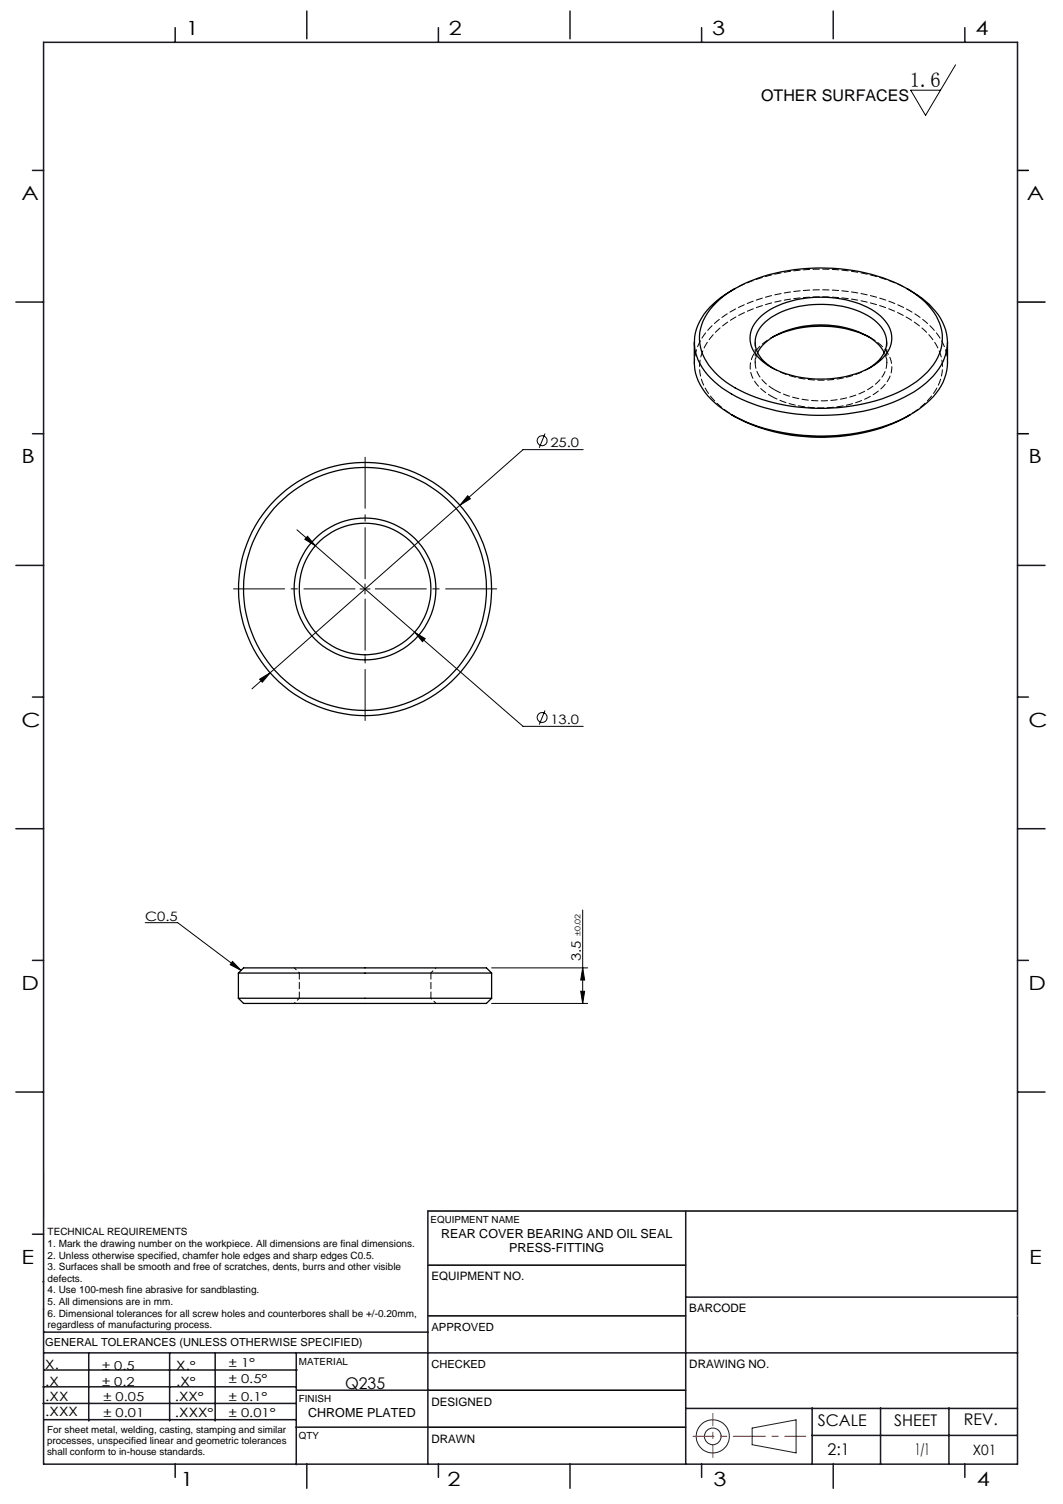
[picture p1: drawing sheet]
<svg xmlns="http://www.w3.org/2000/svg" width="210mm" height="297mm" viewBox="0 0 210 297" stroke-linecap="round" stroke-linejoin="round" font-family="sans-serif">
<g fill="none" stroke="#191924" stroke-width=".2">
<path d="M8.6 231.2v9.4M148.6 282l8.7-1.6v6.5l-8.7-1.6z"/>
<circle cx="140.8" cy="283.7" r="3.3"/>
<circle cx="140.8" cy="283.7" r="1.64"/>
</g>
<path d="M201 33.7h2.2M201 59.7h5.4M201 85.7h2.2M84.5 239.1h116.5M84.6 259.9h50.9M84.6 249.8h50.9M84.6 274.5h50.9M84.5 281.8h51" fill="none" stroke="#000" stroke-width=".3"/>
<path d="M136.9 283.6h22.3" fill="none" stroke="#f00" stroke-width=".2" stroke-dasharray="6.3 1.3 1.3 1.3" stroke-dashoffset="2.2"/>
<path d="M140.8 287.8v-8.7" fill="none" stroke="#f00" stroke-width=".2" stroke-dasharray="6.3 1.3 1.3 1.3" stroke-dashoffset="3.9"/>
<g fill="none" stroke="#191924" stroke-width=".3">
<path d="M8.6 8.4h192.4v280.7h-192.4zM34.6 5.5v2.9M60.6 2.2v5.5M86.6 5.5v2.9M112.6 2.2v5.5M138.6 5.5v2.9M164.6 2.2v5.5M190.6 5.5v2.9M6.4 33.7h2.2M3.1 59.7h5.5M6.4 85.7h2.2M3.1 111.7h5.5"/>
<path d="M201 111.7h5.4M6.4 137.7h2.2M201 137.7h2.2M3.1 163.7h5.5M201 163.7h5.4M6.4 189.6h2.2M201 189.6h2.2M3.1 215.6h5.5M201 215.6h5.4M84.5 239.1v50M135.5 239.1v50M6.4 243.7h2.2"/>
<path d="M8.5 253.1h.1M8.6 258.5h.1M135.5 256.1h65.5M8.5 277.1h49.9M8.5 273.9h49.9M8.6 267.2h192.4M8.6 263.1h75.9M8.8 270.5h49.9M17.5 267.2v13.4M33.5 267.2v13.4M42.5 267.2v13.4M58.5 267.2v22"/>
<path d="M58.6 274.5h26M135.5 278.1h65.5M160.4 278v11.1M174 278v11.1M187.5 278v11.1M8.8 280.3h49.7M34.6 289.1v2.6M58.5 281.8h26M60.6 289.1v4.8M86.6 289.1v2.6M112.6 289.1v4.8M138.6 289.1v2.6"/>
<path d="M160.4 283.5h40.5M164.6 289.1v4.8M190.6 289.1v2.6"/>
</g>
<path d="M201 259.9h.1" fill="none" stroke="#c0c0c0" stroke-width=".2"/>
<g fill="none" stroke="#000" stroke-width=".2">
<path d="M188.8 12.8l-6 10-2.9-5h5.9M90.9 99.8l-41.1 36.2M92.4 97.9l.5 .6-2 1.3zM107.7 85.6l-1.2 2.8M115.2 88.8h-11.9l-12.4 11M58.7 104.6l3.6 3.2M60.7 105.9l1.6 1.9-2.1-1.3zM62.3 107.8l41 35.6h11.9M71.1 116.3h2M72.1 115.3v2M51.3 134.1l2.1-1.2-1.6 1.8zM81.9 124.8l2.1 1.3-.5 .6z"/>
<path d="M107.7 140.3l-1.2 2.8M115.1 179.7v18.5M28.7 182.2h6.4l12.5 9.4M45.9 189.9l1.7 1.7-2.1-1.1zM97.1 191.1h19M97.1 198.2h19M114.7 195.8h.8l-.4 2.4zM115.1 191.1l.4 2.4h-.8z"/>
<circle cx="107.1" cy="87" r=".99"/>
<circle cx="107.1" cy="141.7" r=".98"/>
</g>
<path d="M70.1 116.3h-24M72.1 114.3v-24M72.1 118.3v24M74.1 116.3h24" fill="none" stroke="#000" stroke-width=".2" stroke-dasharray="15.2 1.3 1.3 1.3" stroke-dashoffset="5.1"/>
<g fill="#000">
<path d="M45.9 189.9l1.7 1.7-2.1-1.1zM51.3 134.1l.5 .6 1.6-1.8zM92.4 97.9l-1.5 1.9 2-1.3zM60.7 105.9l-.5 .6 2.1 1.3zM81.9 124.8l1.6 1.9 .5-.6z"/>
<path d="M115.1 191.1l.4 2.4h-.8zM114.7 195.8h.8l-.4 2.4z"/>
</g>
<g fill="none" stroke="#000" stroke-width=".25">
<path d="M141.4 59.8a25.9 25.9 0 0 1 14.1-6.3 37.5 37.5 0 0 1 23.2 3.2 13.7 13.7 0 0 1 7.2 7.9 9 9 0 0 1-2.6 8.8 25.4 25.4 0 0 1-13.9 6.6 37.1 37.1 0 0 1-24.2-3.4 13.4 13.4 0 0 1-6.8-8 9.2 9.2 0 0 1 3-8.8zM145.2 57a16.1 16.1 0 0 0-7.3 7.2 9.1 9.1 0 0 0 1.9 9.8 25 25 0 0 0 13.7 7.1 39.2 39.2 0 0 0 26.1-3.2 13.9 13.9 0 0 0 7.3-8.1 9.3 9.3 0 0 0-2.7-9l-2.1-2-3-1.8M137.2 67.6v4.1a11.4 11.4 0 0 0 5.5 9l1.8 1.2M149.6 69.6a10.9 10.9 0 0 1 7.4-4.8 20.1 20.1 0 0 1 15 2l1.7 1.4 1 1.4M149.9 62.9a17.2 17.2 0 0 1 12.3-4.2 18.3 18.3 0 0 1 11.8 3.7 5.4 5.4 0 0 1 0 8.8 18.7 18.7 0 0 1-12.8 3.7 16.9 16.9 0 0 1-11.3-4.2 5.2 5.2 0 0 1 0-7.8zM152.6 72.7a6.3 6.3 0 0 1-3.4-5.4 6.5 6.5 0 0 1 3.8-5 20.2 20.2 0 0 1 19 .4 5.8 5.8 0 0 1 3.1 5.7 6.7 6.7 0 0 1-3.4 4.3M152.6 66.6a22.2 22.2 0 0 1 19.1 0M187.2 67.6v4.1a11 11 0 0 1-5 8.6 33 33 0 0 1-19.5 5.8 37 37 0 0 1-18.2-4.2M144.5 81.9a37 37 0 0 0 27.4 3.3 28.1 28.1 0 0 0 7.9-3.3M47.1 197.1h50M47.1 197.1l1 1.1h48l1-1.1M47.1 192.2l1-1.1h48l1 1.1"/>
<path d="M47.1 192.2h50M47.1 192.2v4.9M97.1 192.2v4.9"/>
<circle cx="72.1" cy="116.3" r="13"/>
<circle cx="72.1" cy="116.3" r="25"/>
<circle cx="72.1" cy="116.3" r="24"/>
<circle cx="72.1" cy="116.3" r="14"/>
</g>
<path d="M152.7 66.6a7.3 7.3 0 0 0-4.5 5.9 6.9 6.9 0 0 0 4.1 5.7M58.1 191.1l1 1M59.1 197.1l-1 1M85.1 192.1l1-1M86.1 198.1l-1-1" fill="none" stroke="#000" stroke-width=".2" stroke-dasharray="1.3 .6" stroke-dashoffset=".7"/>
<path d="M153 77a6.4 6.4 0 0 1-3.8-5.6l.5-1.8M59.1 192.1v5M85.1 197.1v-5" fill="none" stroke="#000" stroke-width=".2" stroke-dasharray="1.3 .6"/>
<path d="M144.5 57.4a38.8 38.8 0 0 1 25.8-3.5 31.7 31.7 0 0 1 9.6 3.5M152.3 72.5l.7 .4M153 66.4l-.7 .4M171.4 72.9l.7-.4M172.1 66.8l-.7-.4" fill="none" stroke="#000" stroke-width=".2" stroke-dasharray="1.3 .6" stroke-dashoffset=".4"/>
<path d="M149.2 67.6v4.1M175.2 71.7v-4.1M187.2 71.7a10.7 10.7 0 0 0-4.3-8.2 31.3 31.3 0 0 0-17.9-6.2 36.4 36.4 0 0 0-21.6 4.9 12.2 12.2 0 0 0-6.2 9.2v.3" fill="none" stroke="#000" stroke-width=".2" stroke-dasharray="1.3 .6" stroke-dashoffset=".5"/>
<path d="M145.2 82.3a13.2 13.2 0 0 1-6.8-8 9.3 9.3 0 0 1 3-8.8 26.8 26.8 0 0 1 15.4-6.5 36.7 36.7 0 0 1 22.8 3.9 12.6 12.6 0 0 1 6.5 8.2 9.6 9.6 0 0 1-3.5 8.7l-1.5 1.2-1.9 1.3" fill="none" stroke="#000" stroke-width=".2" stroke-dasharray="1.3 .6" stroke-dashoffset=".6"/>
<path d="M152.7 72.7a20.1 20.1 0 0 0 19 0" fill="none" stroke="#000" stroke-width=".2" stroke-dasharray="1.3 .6" stroke-dashoffset=".2"/>
<path d="M152.3 78.2a21.7 21.7 0 0 0 20.5-.4 6.4 6.4 0 0 0 3.4-5.9 7.5 7.5 0 0 0-4.5-5.3M174.7 69.6a4.9 4.9 0 0 1-1.5 6.1 17.3 17.3 0 0 1-12.5 3.4 18.3 18.3 0 0 1-7.7-2.1" fill="none" stroke="#000" stroke-width=".2" stroke-dasharray="1.3 .6" stroke-dashoffset="-.1"/>
<text font-size="4.1" x="179.8" y="17.2">1.6</text>
<g font-size="3.9">
<text x="36.7" y="6.9">1</text>
<text x="88.7" y="6.9">2</text>
<text x="140.7" y="6.9">3</text>
<text x="192.7" y="6.9">4</text>
<text x="4.2" y="39.5">A</text>
<text x="202.9" y="39.5">A</text>
<text x="4.2" y="91.5">B</text>
<text x="203.2" y="91.5">B</text>
<text x="4.2" y="143.5">C</text>
<text x="203.2" y="143.5">C</text>
<text x="4.2" y="195.5">D</text>
<text x="203.2" y="195.5">D</text>
<text x="4.2" y="249.6">E</text>
<text x="203.3" y="249.6">E</text>
<text x="35.7" y="293.4">1</text>
<text x="88.4" y="293.4">2</text>
<text x="141" y="293.4">3</text>
<text x="193" y="293.4">4</text>
</g>
<g font-size="3.2">
<text x="150.4" y="20">OTHER SURFACES</text>
<text x="68.2" y="274.2">Q235</text>
<text x="161.6" y="281.7">SCALE</text>
<text x="176.7" y="281.5">SHEET</text>
<text x="190.4" y="281.5">REV.</text>
<text x="163.5" y="287.4">2:1</text>
<text x="180.8" y="287.4">1/1</text>
</g>
<text font-size="2.8" x="192.2" y="287.3">X01</text>
<g font-size="2.6">
<text x="108.7" y="88.4">25.0</text>
<text x="108.7" y="143">13.0</text>
<text x="28.7" y="181.8">C0.5</text>
<text x="114.8" y="189.7" transform="rotate(-90 114.8 189.7)">3.5</text>
</g>
<g font-size="2.5">
<text x="87.1" y="244.4">REAR COVER BEARING AND OIL SEAL</text>
<text x="100.6" y="247.3">PRESS-FITTING</text>
<text x="8.9" y="273.6">.X</text>
<text x="8.9" y="270.4">X.</text>
<text x="34.8" y="273.7">.X°</text>
<text x="34.8" y="270.5">X.°</text>
<text x="9" y="276.7">.XX</text>
<text x="9" y="279.7">.XXX</text>
<text x="34.5" y="276.7">.XX°</text>
<text x="34.6" y="279.8">.XXX°</text>
<text x="60.9" y="279.8">CHROME PLATED</text>
</g>
<g font-size="2.4">
<text x="45.2" y="270">± 1°</text>
<text x="20.2" y="270.4">± 0.5</text>
<text x="20.2" y="273.7">± 0.2</text>
<text x="45.2" y="273.2">± 0.5°</text>
<text x="20.4" y="279.7">± 0.01</text>
<text x="20.4" y="276.7">± 0.05</text>
<text x="45.2" y="276.7">± 0.1°</text>
<text x="45.2" y="279.7">± 0.01°</text>
</g>
<g font-size="2.3">
<text x="85.2" y="252.9">EQUIPMENT NO.</text>
<text x="136.2" y="259.2">BARCODE</text>
<text x="136.2" y="270.2">DRAWING NO.</text>
<text x="85.2" y="277.6">DESIGNED</text>
<text x="85.2" y="284.9">DRAWN</text>
</g>
<g font-size="2.2">
<text x="85.2" y="262.8">APPROVED</text>
<text x="8.9" y="265.9">GENERAL TOLERANCES (UNLESS OTHERWISE SPECIFIED)</text>
<text x="85.2" y="270.1">CHECKED</text>
</g>
<g font-size="2">
<text x="9.4" y="243.9">TECHNICAL REQUIREMENTS</text>
<text x="9.4" y="246.2">1. Mark the drawing number on the workpiece. All dimensions are final dimensions.</text>
<text x="9.4" y="248.5">2. Unless otherwise specified, chamfer hole edges and sharp edges C0.5.</text>
<text x="9.4" y="250.8">3. Surfaces shall be smooth and free of scratches, dents, burrs and other visible</text>
<text x="9.4" y="253.1">defects.</text>
<text x="9.4" y="255.4">4. Use 100-mesh fine abrasive for sandblasting.</text>
<text x="9.4" y="257.7">5. All dimensions are in mm.</text>
<text x="9.4" y="260">6. Dimensional tolerances for all screw holes and counterbores shall be +/-0.20mm,</text>
<text x="9.4" y="262.3">regardless of manufacturing process.</text>
</g>
<g font-size="1.9">
<text x="85.1" y="241.5">EQUIPMENT NAME</text>
<text x="59.1" y="269.5">MATERIAL</text>
<text x="59.1" y="276.9">FINISH</text>
<text x="9.3" y="282.9">For sheet metal, welding, casting, stamping and similar</text>
<text x="9.3" y="285.2">processes, unspecified linear and geometric tolerances</text>
<text x="9.3" y="287.4">shall conform to in-house standards.</text>
<text x="59.1" y="284.2">QTY</text>
</g>
<text font-size="1.5" x="114.7" y="184.9" transform="rotate(-90 114.7 184.9)">±0.02</text>
</svg>
